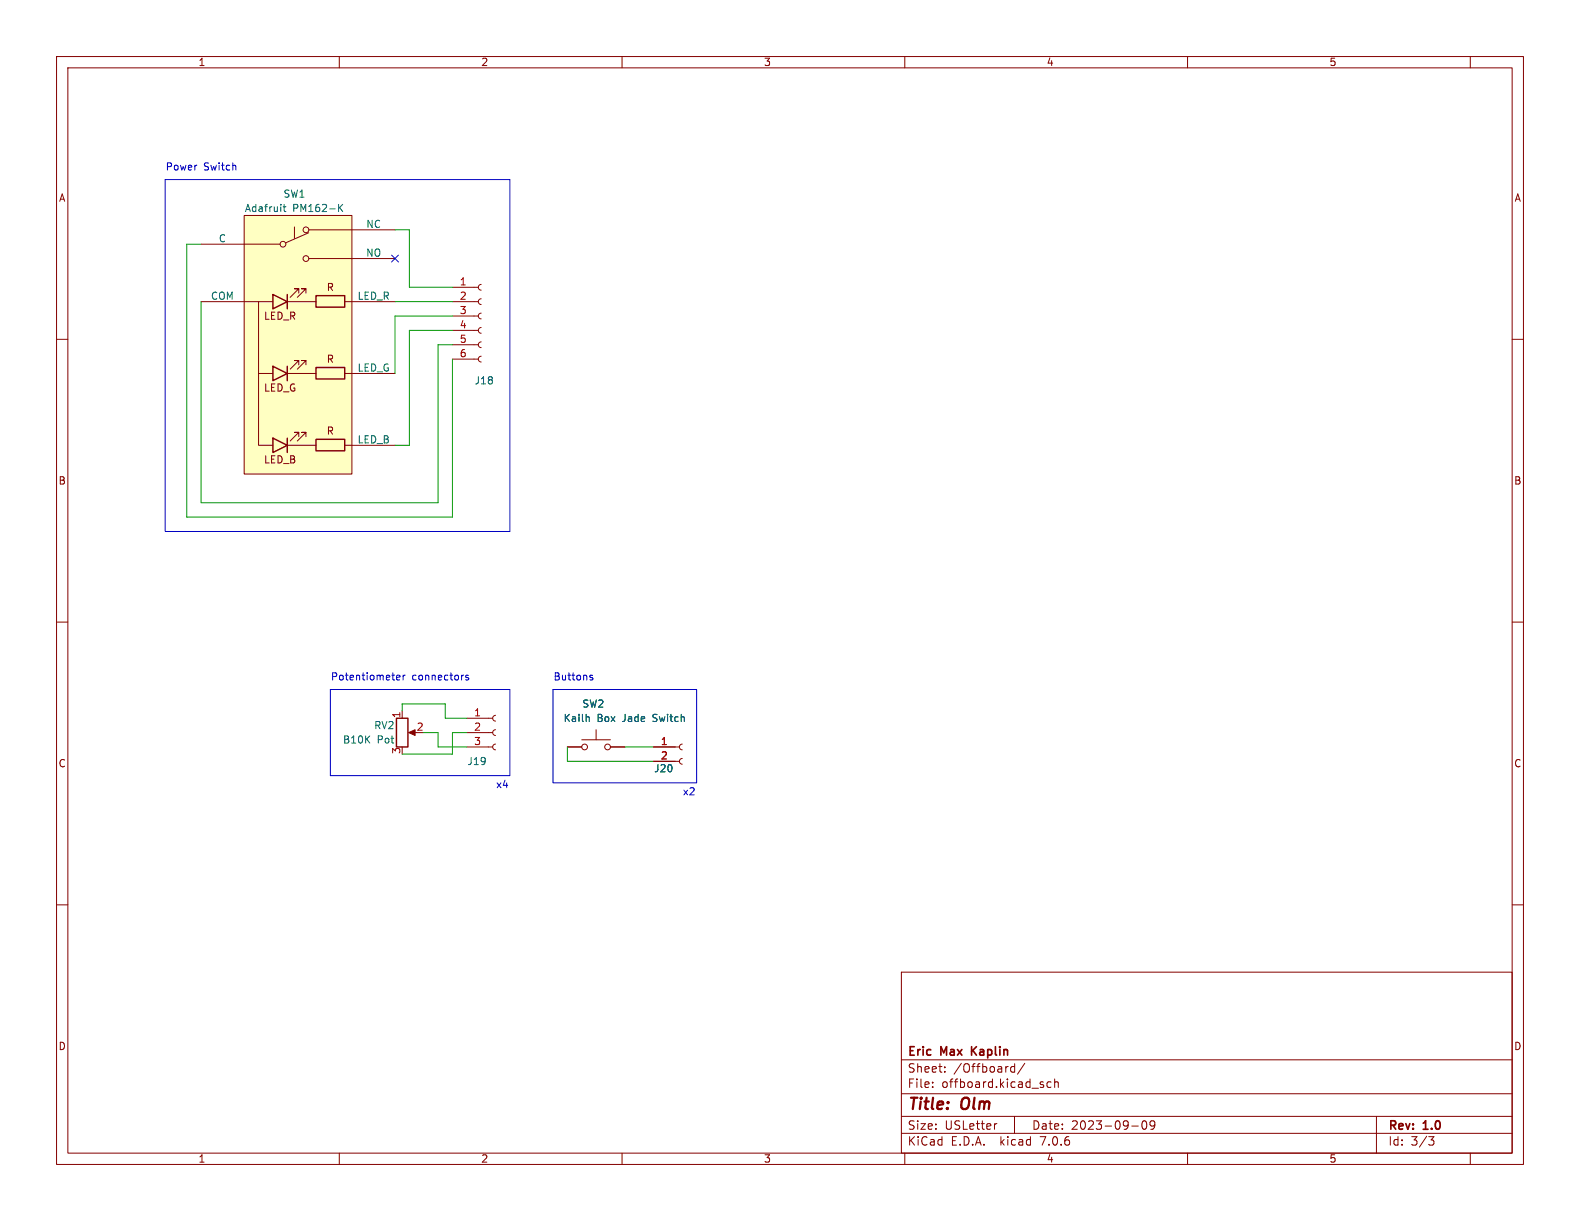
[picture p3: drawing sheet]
<svg xmlns="http://www.w3.org/2000/svg" width="279mm" height="216mm" viewBox="0 0 279 216" stroke-linecap="round" stroke-linejoin="round" font-family="sans-serif">
<g fill="none" stroke="#840000" stroke-width=".18">
<path d="M10 10h259.4v195.9h-259.4zM12 12h255.4v191.9h-255.4zM60 10v2M110 10v2M160 10v2M210 10v2M260 10v2M43.2 38.1h19v45.7h-19zM10 60h2M35.6 53.3h7.5M35.6 43.2h7.5M43.2 53.3h5.1"/>
<path d="M43.2 43.2h6.3M45.7 53.3v25.4h2.6M52.1 40.1v2.1M52.8 51.8v-.7h-.7h.7l-1.5 1.5M54.1 51.8v-.7h-.8h.8l-1.5 1.5M54.6 41.1l-4.1 1.8M54.6 45.7h7.6M54.6 40.6h7.6M61 53.3h1.2M62.3 53.3h7.5M62.3 45.7h7.5M62.3 40.6h7.5"/>
<path d="M80 58.4h4.6M80 55.9h4.6M80 53.3h4.6M80 50.8h4.6M85.1 57.9l-.4 .1-.1 .4 .1 .4 .4 .1M85.1 55.4l-.4 .1-.1 .4 .1 .3 .4 .2M85.1 52.8l-.4 .2-.1 .3 .1 .4 .4 .1M85.1 50.3l-.4 .1-.1 .4 .1 .4 .4 .1M267.4 60h2M45.7 66h2.6M52.8 77.2v-.7h-.7h.7l-1.5 1.5M52.8 64.5v-.7h-.7h.7l-1.5 1.5"/>
<path d="M54.1 77.2v-.7h-.8h.8l-1.5 1.5M54.1 64.5v-.7h-.8h.8l-1.5 1.5M61 66h1.2M61 78.7h1.2M62.3 66h7.5M62.3 78.7h7.5M80 63.5h4.6M80 61h4.6M85.1 63l-.4 .1-.1 .4 .1 .4 .4 .1M85.1 60.5l-.4 .1-.1 .3 .1 .4 .4 .2M10 110h2M267.4 110h2"/>
<path d="M71.1 125.7v1.3M72.6 129.5h1.1M82.5 132.1h4.6M82.5 129.5h4.6M82.5 127h4.6M87.6 131.6l-.3 .1-.2 .4 .2 .3 .3 .2M87.6 129l-.3 .2-.2 .3 .2 .4 .3 .1M87.6 126.5l-.3 .1-.2 .4 .2 .4 .3 .1M100.3 132.1h2.6M102.9 130.8h5M105.4 129v1.8M107.9 132.1h2.6"/>
<path d="M115.6 132.1h4.5M115.6 134.6h4.5M120.6 134.1l-.3 .1-.2 .4 .2 .4 .3 .1M120.6 131.6l-.3 .1-.2 .4 .2 .3 .3 .2M10 160h2M267.4 160h2M159.4 171.9h108v32h-108zM159.4 197.4h108M159.4 193.4h108M159.4 187.4h108M164.9 192.1v.2M164.9 191.4v.1"/>
<path d="M167.1 189.4v.2M167.1 188.7v.1M176.3 198.7l-.3 .1M179.4 197.4v3M179.4 188.1v1.5M179.4 188.7l-.4-.1-.3 .3v.4l.2 .2h.5M181.2 188l-1.3 1.9M185.9 191.4l-.5-.1-.3 .3v.4l.2 .2h.6M186.5 191.4l.2-.1 .4 .1v.9M186.5 190.8v1.5M200.1 199.1h1.2M202.1 198.3l.2-.1a.81 .81 0 0 1 .6 .6 .81 .81 0 0 1-.3 .8l-.2 .1a.81 .81 0 0 1-.3-1.4z"/>
<path d="M204.2 198.8l-.3 .3h-.3l-.2-.3 .1-.5 .4-.1 .2 .1a.99 .99 0 0 1-.3 1.4h-.3M243.4 197.4v6.5M60 203.9v2M110 203.9v2M159.4 200.4h108M160 203.9v2M210 203.9v2M252.6 201h1l-.5 .6 .4 .1 .1 .5-.3 .3h-.4M260 203.9v2"/>
<circle cx="50" cy="43.2" r=".51"/>
<circle cx="54.1" cy="45.7" r=".51"/>
<circle cx="54.1" cy="40.6" r=".51"/>
<circle cx="103.4" cy="132.1" r=".51"/>
<circle cx="107.4" cy="132.1" r=".51"/>
</g>
<path d="M171.8 185.1v1.5M172.7 185.1l-.9 .8" fill="none" stroke="#840000" stroke-width=".3"/>
<path d="M50.1 36.6h.5M50.3 36.1v1.1l.3 .2M59.9 36.1v1.3M60.1 36.7l.5 .7M60.6 36.1l-.7 .8M103.8 126.7l.4 .2v.7" fill="none" stroke="#006464" stroke-width=".18"/>
<g fill="#840000" stroke="#840000" stroke-width=".18">
<path d="M72.3 129.5l1.1-.5v1z"/>
<path d="M50.8 78.7h5.1z"/>
<path d="M50.8 66h5.1z"/>
<path d="M50.8 53.3h5.1z"/>
</g>
<path d="M48.3 52.1l2.5 1.2-2.5 1.3zM50.8 52.1v2.5M55.9 52.3h5.1v2h-5.1zM48.3 77.5l2.5 1.2-2.5 1.3zM48.3 64.8l2.5 1.2-2.5 1.3zM50.8 64.8v2.5M50.8 77.5v2.5M55.9 77.7h5.1v2h-5.1zM55.9 65h5.1v2h-5.1zM70.1 127h2v5.1h-2z" fill="none" stroke="#840000" stroke-width=".25"/>
<path d="M43.2 38.1h19v45.7h-19z" fill="#ffffc2" stroke="#ffffc2" stroke-width=".18"/>
<path d="M29.2 31.8h61v62.2h-61zM70.1 119.8l.6-.1v-.2l-.4-.1-.2 .2 .1 .6h.5M71.3 119.4v.8M71.6 119.4l-.3 .2M82.8 119.5l-.3-.1-.2 .2 .1 .2 .4 .1v.3h-.5M104.3 119.6l.5 .4-.1 .2h-.4M104.8 119.5l-.3-.1-.2 .2M58.4 121.9h31.8v15.3h-31.8zM97.8 121.9h25.4v16.5h-25.4z" fill="none" stroke="#0000c2" stroke-width=".18"/>
<path d="M35.6 43.2h-2.6v48.2h47v-27.9M35.6 53.3v35.6h41.9v-27.9h2.5M69.8 40.6h2.6v10.2h7.6M69.8 53.3h10.2M80 58.4h-7.6v20.3h-2.6M80 55.9h-10.2v10.1M71.1 125.7v-1.2h7.6v2.5h3.8M74.9 129.5h2.6v2.6h5M82.5 129.5h-2.5v3.9h-8.9M100.3 132.1v2.5h15.3M110.5 132.1h5.1" fill="none" stroke="#009600" stroke-width=".18"/>
<path d="M69.2 45.1l1.3 1.2M70.5 45.1l-1.3 1.2" fill="none" stroke="#000084" stroke-width=".18"/>
<g font-size="2.8" fill="#840000">
<text x="160.4" y="196.8">Title:</text>
<text x="170.1" y="196.8">Olm</text>
</g>
<g font-size="2.1" fill="#840000">
<text x="160.4" y="189.9">Sheet:</text>
<text x="160.4" y="187.1">Eric</text>
<text x="166.4" y="187.1">Max</text>
<text x="168.6" y="189.9">/Offboard/</text>
<text x="172.5" y="187.1">Kaplin</text>
<text x="160.4" y="192.6">File:</text>
<text x="166.5" y="192.6">offboard.kicad_sch</text>
<text x="160.4" y="202.8">KiCad</text>
<text x="160.4" y="200">Size:</text>
<text x="167.1" y="200">USLetter</text>
<text x="168.1" y="202.8">E.D.A.</text>
<text x="177" y="202.8">kicad</text>
<text x="182.4" y="200">Date:</text>
<text x="184.2" y="202.8">7.0.6</text>
<text x="189.4" y="200">2023-09-09</text>
<text x="245.4" y="200.2">Rev:</text>
<text x="245.4" y="202.8">Id:</text>
<text x="249.5" y="202.8">3/3</text>
<text x="251.8" y="200.2">1.0</text>
</g>
<g font-size="1.8" fill="#840000">
<text x="35" y="11.9">1</text>
<text x="85" y="11.9">2</text>
<text x="135" y="11.9">3</text>
<text x="185" y="11.9">4</text>
<text x="235" y="11.9">5</text>
<text x="10.3" y="35.9">A</text>
<text x="267.7" y="35.9">A</text>
<text x="57.7" y="51.7">R</text>
<text x="46.6" y="56.8">LED_R</text>
<text x="57.7" y="64.4">R</text>
<text x="46.6" y="69.5">LED_G</text>
<text x="57.7" y="77.1">R</text>
<text x="46.6" y="82.2">LED_B</text>
<text x="10.3" y="85.9">B</text>
<text x="267.7" y="85.9">B</text>
<text x="10.3" y="135.9">C</text>
<text x="267.7" y="135.9">C</text>
<text x="10.3" y="185.9">D</text>
<text x="267.7" y="185.9">D</text>
<text x="35" y="205.8">1</text>
<text x="85" y="205.8">2</text>
<text x="135" y="205.8">3</text>
<text x="185" y="205.8">4</text>
<text x="235" y="205.8">5</text>
</g>
<g font-size="1.8" fill="#0000c2">
<text x="29.2" y="30.2">Power</text>
<text x="36" y="30.2">Switch</text>
<text x="58.4" y="120.4">Potentiometer</text>
<text x="72.8" y="120.4">connectors</text>
<text x="97.8" y="120.4">Buttons</text>
<text x="87.6" y="139.5">x4</text>
<text x="120.6" y="140.7">x2</text>
</g>
<g font-size="1.8" fill="#006464">
<text x="50" y="35.2">SW1</text>
<text x="43.2" y="37.7">Adafruit</text>
<text x="51.7" y="37.7">PM162-K</text>
<text x="64.7" y="40.4">NC</text>
<text x="38.6" y="42.9">C</text>
<text x="64.6" y="45.5">NO</text>
<text x="37.2" y="53.1">COM</text>
<text x="63.1" y="53.1">LED_R</text>
<text x="63.1" y="65.8">LED_G</text>
<text x="83.8" y="68.2">J18</text>
<text x="63.1" y="78.5">LED_B</text>
<text x="102.9" y="125.3">SW2</text>
<text x="60.6" y="131.7">B10K</text>
<text x="66.1" y="129.1">RV2</text>
<text x="66.7" y="131.7">Pot</text>
<text x="99.6" y="127.9">Kailh</text>
<text x="105.6" y="127.9">Box</text>
<text x="110.2" y="127.9">Jade</text>
<text x="115.7" y="127.9">Switch</text>
<text x="82.6" y="135.5">J19</text>
<text x="115.6" y="136.8">J20</text>
</g>
<g font-size="1.8" fill="#a90000">
<text x="81.2" y="50.5">1</text>
<text x="81.2" y="53.1">2</text>
<text x="81.2" y="55.6">3</text>
<text x="81.2" y="58.2">4</text>
<text x="81.2" y="60.7">5</text>
<text x="81.2" y="63.2">6</text>
<text x="70.9" y="127.1" transform="rotate(-90 70.9 127.1)">1</text>
<text x="73.6" y="129.3">2</text>
<text x="83.7" y="126.7">1</text>
<text x="83.7" y="129.3">2</text>
<text x="83.7" y="131.8">3</text>
<text x="116.8" y="131.8">1</text>
<text x="70.9" y="133.4" transform="rotate(-90 70.9 133.4)">3</text>
<text x="116.8" y="134.4">2</text>
</g>
</svg>
